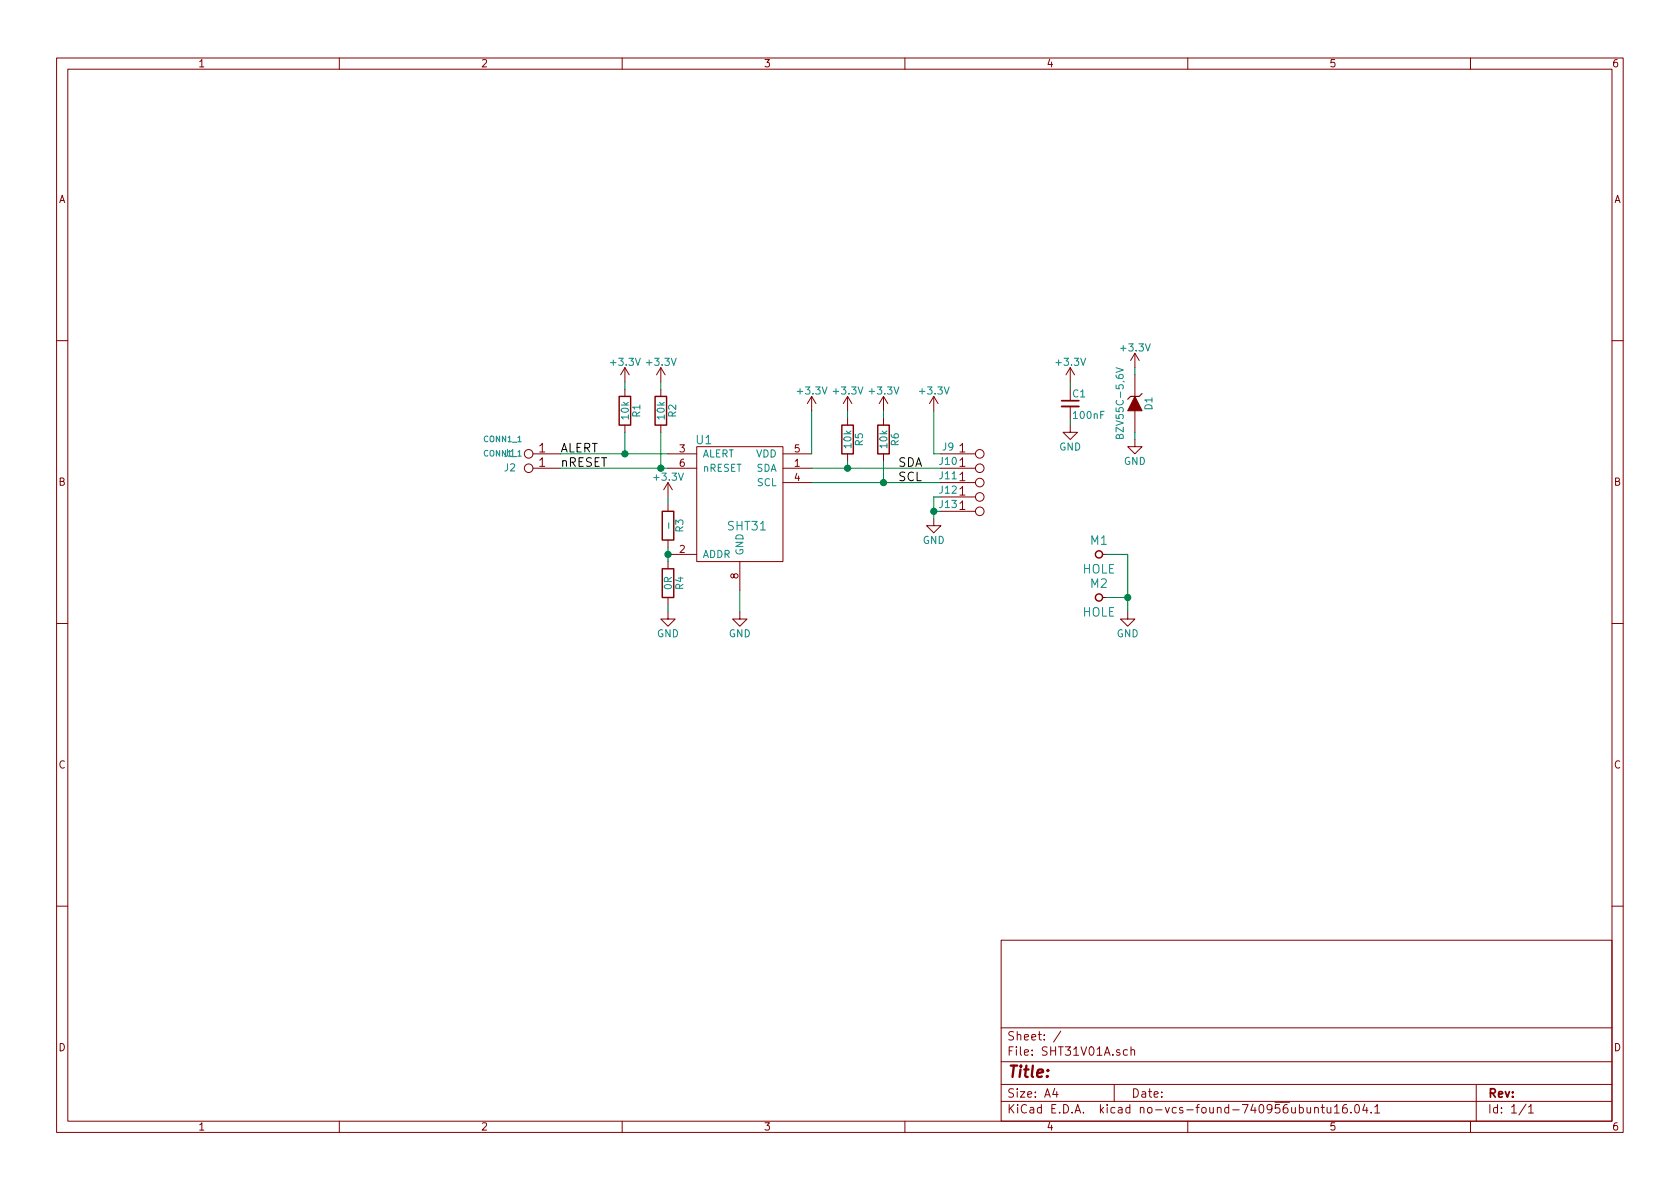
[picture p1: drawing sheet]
<svg xmlns="http://www.w3.org/2000/svg" width="297mm" height="210mm" viewBox="0 0 297 210" stroke-linecap="round" stroke-linejoin="round" font-family="sans-serif">
<g fill="none" stroke="#840000" stroke-width=".18">
<path d="M10 10.3h277v189.9h-277zM12 12.2h273v186.1h-273zM60 10.3v1.9M110 10.3v1.9M160 10.3v1.9M210 10.3v1.9M260 10.3v1.9M10 60.2h2M110.5 65v2.6M110.5 68.8v1.3M110.5 75.2v1.2M110.5 65l-.8 1.3"/>
<path d="M110.5 65l.8 1.3M116.8 65v2.6M116.8 68.8v1.3M116.8 75.2v1.2M116.8 65l-.7 1.3M116.8 65l.8 1.3M123.2 79h15.2v20.3h-15.2zM143.5 70.1l-.8 1.3M143.5 70.1v2.5M143.5 70.1l.8 1.3M149.9 70.1v2.5M149.9 73.9v1.3"/>
<path d="M149.9 70.1l-.8 1.3M149.9 70.1l.7 1.3M156.2 70.1v2.5M156.2 73.9v1.3M156.2 70.1l-.8 1.3M156.2 70.1l.8 1.3M165.1 70.1l-.8 1.3M165.1 70.1v2.5M165.1 70.1l.8 1.3M189.2 75.2v1.2h1.3l-1.3 1.3-1.2-1.3h1.2M189.2 65v2.6M189.2 71.9v2"/>
<path d="M189.2 65l-.7 1.3M189.2 65l.8 1.3M200.7 77.7v1.3h1.2l-1.2 1.3-1.3-1.3h1.3M200.7 62.5v2.5M200.7 66.3v3.8M200.7 72.6v3.8M200.7 62.5l-.8 1.2M200.7 62.5l.7 1.2M285 60.2h2M94.2 82.8h4.9M94.2 80.3h4.9M118.1 82.8h5.1"/>
<path d="M118.1 98h5.1M118.1 80.3h5.1M118.1 85.3v2.6M118.1 89.1v1.3M118.1 95.5v1.3M118.1 99.3v1.3M118.1 85.3l-.8 1.3M118.1 85.3l.8 1.3M130.8 99.3v5.1M138.4 82.8h5.1M138.4 80.3h5.1M138.4 85.3h5.1"/>
<path d="M149.9 80.3v1.2M156.2 80.3v1.2M165.1 91.7v1.3h1.3l-1.3 1.2-1.3-1.2h1.3M166.4 82.8h6.1M166.4 80.3h6.1M166.4 85.3h6.1M166.4 87.9h6.1M166.4 90.4h6.1M194.9 98h.7M10 110.3h2M118.1 108.2v1.3h1.3l-1.3 1.2-1.3-1.2h1.3M118.1 105.7v1.2"/>
<path d="M130.8 108.2v1.3h1.3l-1.3 1.2-1.3-1.2h1.3M194.9 105.7h.7M199.4 108.2v1.3h1.3l-1.3 1.2-1.3-1.2h1.3M285 110.3h2M10 160.2h2M177 166.3h108v32h-108zM285 160.2h2M60 198.3v1.9M110 198.3v1.9M160 198.3v1.9M177 194.8h108M177 191.8h108"/>
<path d="M177 187.8h108M177 181.8h108M186.5 192.5l-.4 1h1M186.8 193v1M187.6 182.3l-1.3 2M197 191.8v3M199.3 185.7l-.4-.1-.3 .3 .1 .6 .2 .1 .4-.1M200 185.7l.2-.1 .4 .1v.9M200 185.1v1.5M210 198.3v1.9M229.7 195.9l.4-.1 .4 .3-.1 .6-.3 .1-.4-.1M231.1 195.8l.1 .9 .3 .1 .2-.1"/>
<path d="M231.7 195.8v1M232.4 196l.1-.1a.37 .37 0 0 1 .6 .1v.8M232.4 195.8v1M233.6 195.8h.6M233.8 195.3v1.3l.4 .2M234.6 195.8v.8a.39 .39 0 0 0 .7 .1M235.3 195.8v1M235.9 195.8l.5-.5v1.5M235.9 196.8h.9M238.1 195.3a.59 .59 0 0 0-.7 .7v.7l.2 .1 .6-.1v-.5l-.1-.2-.5-.1-.2 .3M238.9 196.7v.1M239.6 195.5l.4-.2a.94 .94 0 0 1 0 1.5l-.4-.3-.1-.6z"/>
<path d="M241.3 195.2l-.4 1.1h1M241.7 195.8v1M242.4 196.7v.1M243.1 195.8l.4-.5v1.5M243.1 196.8h.8M260 198.3v1.9M261 191.8v6.5M269.8 195.2l-1.2 2M270.3 195.8l.4-.5v1.5M270.3 196.8h.8"/>
<circle cx="93.5" cy="80.3" r=".76"/>
<circle cx="93.5" cy="82.8" r=".76"/>
<circle cx="173.2" cy="90.4" r=".76"/>
<circle cx="173.2" cy="85.3" r=".76"/>
<circle cx="173.2" cy="82.8" r=".76"/>
<circle cx="173.2" cy="87.9" r=".76"/>
<circle cx="173.2" cy="80.3" r=".76"/>
</g>
<g fill="none" stroke="#840000" stroke-width=".25">
<path d="M109.5 70.1h2v5.1h-2zM115.8 70.1h2.1v5.1h-2.1zM148.8 75.2h2.1v5.1h-2.1zM155.2 75.2h2v5.1h-2zM117.1 90.4h2v5.1h-2zM117.1 100.6h2v5.1h-2z"/>
<circle cx="194.3" cy="98" r=".63"/>
<circle cx="194.3" cy="105.7" r=".63"/>
</g>
<g fill="none" stroke="#008400" stroke-width=".18">
<path d="M110.5 67.6v1.2M110.5 76.4v3.9M116.8 67.6v1.2M116.8 76.4v6.4M143.5 72.6v7.7M149.9 72.6v1.3M156.2 72.6v1.3M165.1 72.6v7.7h1.3M189.2 67.6v1.2M189.2 73.9v1.3M200.7 65v1.3M200.7 76.4v1.3"/>
<path d="M99.1 82.8h19M99.1 80.3h19M118.1 87.9v1.2M118.1 96.8v2.5M143.5 82.8h22.9M143.5 85.3h22.9M149.9 81.5v1.3M156.2 81.5v3.8M165.1 90.4h1.3M166.4 87.9h-1.3v3.8M195.6 98h3.8v10.2M118.1 106.9v1.3"/>
<path d="M130.8 104.4v3.8M195.6 105.7h3.8"/>
</g>
<g fill="#008400" stroke="#008400" stroke-width=".25">
<circle cx="149.9" cy="82.8" r=".51"/>
<circle cx="156.2" cy="85.3" r=".51"/>
<circle cx="165.1" cy="90.4" r=".51"/>
<circle cx="118.1" cy="98" r=".51"/>
<circle cx="116.8" cy="82.8" r=".51"/>
<circle cx="110.5" cy="80.3" r=".51"/>
<circle cx="199.4" cy="105.7" r=".51"/>
</g>
<path d="M187.7 71.9h3.1" fill="none" stroke="#840000" stroke-width=".33"/>
<path d="M187.7 70.9h3.1" fill="none" stroke="#840000" stroke-width=".3"/>
<path d="M201.9 69.6l-.5 .5h-1.5l-.5 .5" fill="none" stroke="#840000" stroke-width=".2"/>
<path d="M200.7 70.1l1.2 2.5h-2.5z" fill="#840000" stroke="#840000" stroke-width=".18"/>
<path d="M197.3 65l1.3 .4-1.3 .5M197.9 77.1l.3-.3 .3 .1 .1 .1v.5h-1.3l.2-.6h.2l.2 .1v.5" fill="none" stroke="#008484" stroke-width=".18"/>
<text font-size="2.8" fill="#840000" x="178" y="190.5">Title:</text>
<g font-size="2.1" fill="#840000">
<text x="95.3" y="80">1</text>
<text x="95.3" y="82.5">1</text>
<text x="169.6" y="82.5">1</text>
<text x="169.6" y="80">1</text>
<text x="169.6" y="85.1">1</text>
<text x="169.6" y="87.6">1</text>
<text x="169.6" y="90.2">1</text>
<text x="178" y="184">Sheet: /</text>
<text x="178" y="186.7">File: SHT31V01A.sch</text>
<text x="178" y="196.9">KiCad E.D.A. kicad no-vcs-found-740956ubuntu16.04.1</text>
<text x="178" y="194.1">Size: A4</text>
<text x="200" y="194.1">Date:</text>
<text x="263" y="194.1">Rev:</text>
<text x="263" y="196.9">Id: 1/1</text>
</g>
<g font-size="2.1">
<text x="99.1" y="80">ALERT</text>
<text x="99.1" y="82.5">nRESET</text>
<text x="158.7" y="82.5">SDA</text>
<text x="158.7" y="85.1">SCL</text>
</g>
<g font-size="2.1" fill="#008484">
<text x="123.1" y="78.6">U1</text>
<text x="128.8" y="93.8">SHT31</text>
<text x="191.4" y="101.4">HOLE</text>
<text x="192.8" y="96.3">M1</text>
<text x="192.8" y="104">M2</text>
<text x="191.4" y="109">HOLE</text>
</g>
<g font-size="1.8" fill="#840000">
<text x="35" y="11.9">1</text>
<text x="85" y="11.9">2</text>
<text x="135" y="11.9">3</text>
<text x="185" y="11.9">4</text>
<text x="235" y="11.9">5</text>
<text x="285" y="11.9">6</text>
<text x="10.4" y="35.9">A</text>
<text x="285.4" y="35.9">A</text>
<text x="120.2" y="80">3</text>
<text x="120.2" y="82.5">6</text>
<text x="140.5" y="82.5">1</text>
<text x="140.5" y="80">5</text>
<text x="10.4" y="85.9">B</text>
<text x="140.5" y="85.1">4</text>
<text x="285.4" y="85.9">B</text>
<text x="120.2" y="97.8">2</text>
<text x="130.6" y="102.3" transform="rotate(-90 130.6 102.3)">8</text>
<text x="10.4" y="135.9">C</text>
<text x="285.4" y="135.9">C</text>
<text x="10.4" y="185.9">D</text>
<text x="285.4" y="185.9">D</text>
<text x="35" y="199.9">1</text>
<text x="85" y="199.9">2</text>
<text x="135" y="199.9">3</text>
<text x="185" y="199.9">4</text>
<text x="235" y="199.9">5</text>
<text x="285" y="199.9">6</text>
</g>
<g font-size="1.8" fill="#008484">
<text x="108.2" y="64.7">+3.3V</text>
<text x="114.5" y="64.7">+3.3V</text>
<text x="186.9" y="64.7">+3.3V</text>
<text x="198.3" y="62.1">+3.3V</text>
<text x="141.2" y="69.8">+3.3V</text>
<text x="147.5" y="69.8">+3.3V</text>
<text x="153.9" y="69.8">+3.3V</text>
<text x="162.8" y="69.8">+3.3V</text>
<text x="189.7" y="70.3">C1</text>
<text x="111.2" y="74.1" transform="rotate(-90 111.2 74.1)">10k</text>
<text x="113.2" y="73.8" transform="rotate(-90 113.2 73.8)">R1</text>
<text x="117.5" y="74.1" transform="rotate(-90 117.5 74.1)">10k</text>
<text x="119.6" y="73.8" transform="rotate(-90 119.6 73.8)">R2</text>
<text x="189.9" y="74.1">100nF</text>
<text x="198.7" y="76.9" transform="rotate(-90 198.7 76.9)">BZV55C-5,6V</text>
<text x="203.8" y="72.5" transform="rotate(-90 203.8 72.5)">D1</text>
<text x="89.2" y="80.8">J1</text>
<text x="89.2" y="83.4">J2</text>
<text x="124.2" y="80.9">ALERT</text>
<text x="124.2" y="83.4">nRESET</text>
<text x="133.7" y="83.4">SDA</text>
<text x="133.7" y="80.9">VDD</text>
<text x="150.5" y="79.2" transform="rotate(-90 150.5 79.2)">10k</text>
<text x="152.6" y="78.8" transform="rotate(-90 152.6 78.8)">R5</text>
<text x="156.9" y="79.2" transform="rotate(-90 156.9 79.2)">10k</text>
<text x="158.9" y="78.8" transform="rotate(-90 158.9 78.8)">R6</text>
<text x="166.2" y="82.2">J10</text>
<text x="166.7" y="79.7">J9</text>
<text x="187.3" y="79.7">GND</text>
<text x="198.7" y="82.2">GND</text>
<text x="115.8" y="85">+3.3V</text>
<text x="133.9" y="86">SCL</text>
<text x="166.2" y="84.8">J11</text>
<text x="166.2" y="87.3">J12</text>
<text x="166.2" y="89.8">J13</text>
<text x="118.8" y="93.2" transform="rotate(-90 118.8 93.2)">-</text>
<text x="120.8" y="94.1" transform="rotate(-90 120.8 94.1)">R3</text>
<text x="124.2" y="98.7">ADDR</text>
<text x="131.4" y="98.3" transform="rotate(-90 131.4 98.3)">GND</text>
<text x="163.1" y="96.2">GND</text>
<text x="118.8" y="104.2" transform="rotate(-90 118.8 104.2)">0R</text>
<text x="120.8" y="104.2" transform="rotate(-90 120.8 104.2)">R4</text>
<text x="116.2" y="112.7">GND</text>
<text x="128.9" y="112.7">GND</text>
<text x="197.4" y="112.7">GND</text>
</g>
<g font-size="1.4" fill="#008484">
<text x="85.6" y="78.2">CONN1_1</text>
<text x="85.6" y="80.7">CONN1_1</text>
</g>
</svg>
